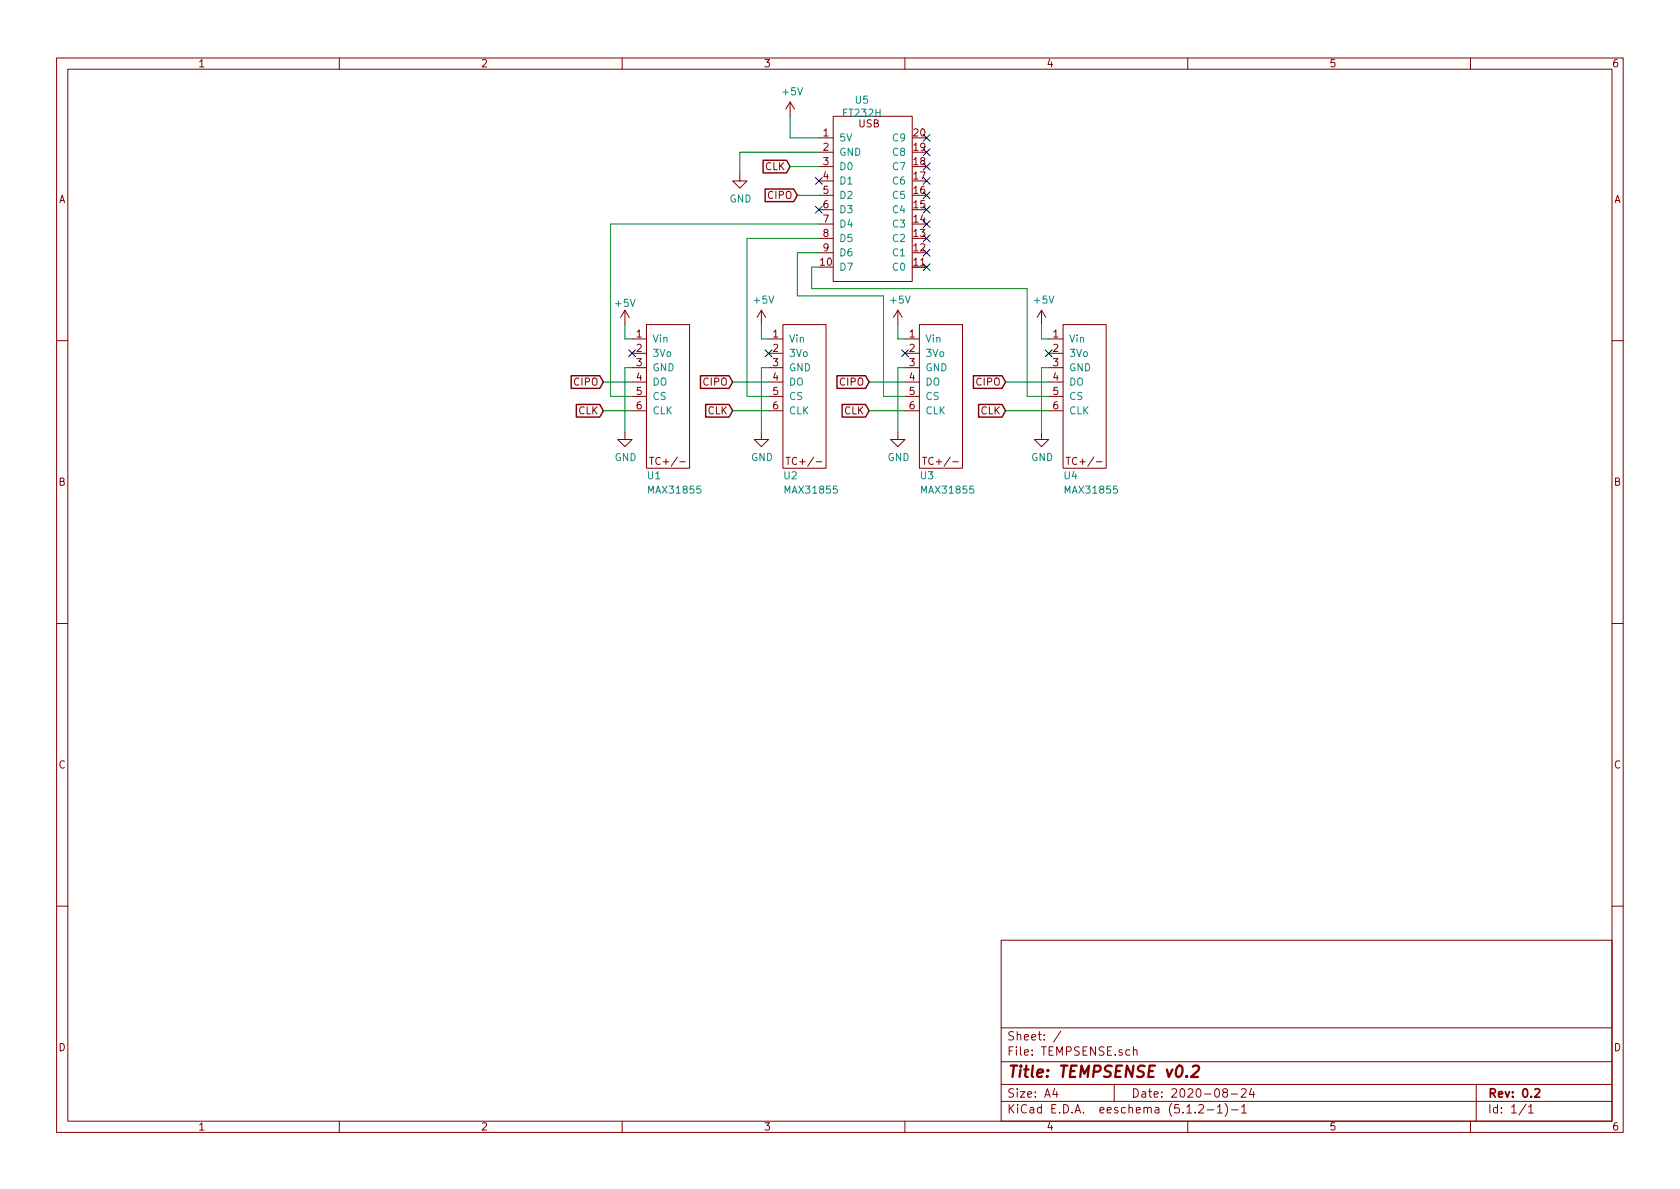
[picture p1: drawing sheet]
EESchema Schematic File Version 4
LIBS:TEMPSENSE-cache
EELAYER 29 0
EELAYER END
$Descr A4 11693 8268
encoding utf-8
Sheet 1 1
Title "TEMPSENSE v0.2"
Date "2020-08-24"
Rev "0.2"
Comp ""
Comment1 ""
Comment2 ""
Comment3 ""
Comment4 ""
$EndDescr
$Comp
L TEMPSENSE:MAX31855 U1
U 1 1
P 4400 2200
F 0 "U1" H 4500 1100 50  0000 L CNN
F 1 "MAX31855" H 4500 1000 50  0000 L CNN
F 2 "TEMPSENSE:Max-31855-board" H 4400 2200 50  0001 C CNN
F 3 "" H 4400 2200 50  0001 C CNN
	1    4400 2200
	1    0    0    -1  
$EndComp
$Comp
L TEMPSENSE:MAX31855 U2
U 1 1
P 5350 2200
F 0 "U2" H 5450 1100 50  0000 L CNN
F 1 "MAX31855" H 5450 1000 50  0000 L CNN
F 2 "TEMPSENSE:Max-31855-board" H 5350 2200 50  0001 C CNN
F 3 "" H 5350 2200 50  0001 C CNN
	1    5350 2200
	1    0    0    -1  
$EndComp
$Comp
L TEMPSENSE:MAX31855 U3
U 1 1
P 6300 2200
F 0 "U3" H 6400 1100 50  0000 L CNN
F 1 "MAX31855" H 6400 1000 50  0000 L CNN
F 2 "TEMPSENSE:Max-31855-board" H 6300 2200 50  0001 C CNN
F 3 "" H 6300 2200 50  0001 C CNN
	1    6300 2200
	1    0    0    -1  
$EndComp
$Comp
L TEMPSENSE:MAX31855 U4
U 1 1
P 7300 2200
F 0 "U4" H 7400 1100 50  0000 L CNN
F 1 "MAX31855" H 7400 1000 50  0000 L CNN
F 2 "TEMPSENSE:Max-31855-board" H 7300 2200 50  0001 C CNN
F 3 "" H 7300 2200 50  0001 C CNN
	1    7300 2200
	1    0    0    -1  
$EndComp
$Comp
L TEMPSENSE:FT232H U5
U 1 1
P 6000 800
F 0 "U5" H 6000 915 50  0000 C CNN
F 1 "FT232H" H 6000 824 50  0000 C CNN
F 2 "TEMPSENSE:FT232H-socket" H 6000 800 50  0001 C CNN
F 3 "" H 6000 800 50  0001 C CNN
	1    6000 800 
	1    0    0    -1  
$EndComp
Wire Wire Line
	5700 1550 4250 1550
Wire Wire Line
	5700 1650 5200 1650
Wire Wire Line
	5700 1750 5550 1750
Wire Wire Line
	5700 1850 5650 1850
Wire Wire Line
	5350 2750 5200 2750
Wire Wire Line
	4400 2750 4250 2750
$Comp
L power:GND #PWR0101
U 1 1
P 6250 3000
F 0 "#PWR0101" H 6250 2750 50  0001 C CNN
F 1 "GND" H 6255 2827 50  0000 C CNN
F 2 "" H 6250 3000 50  0001 C CNN
F 3 "" H 6250 3000 50  0001 C CNN
	1    6250 3000
	1    0    0    -1  
$EndComp
$Comp
L power:GND #PWR0102
U 1 1
P 7250 3000
F 0 "#PWR0102" H 7250 2750 50  0001 C CNN
F 1 "GND" H 7255 2827 50  0000 C CNN
F 2 "" H 7250 3000 50  0001 C CNN
F 3 "" H 7250 3000 50  0001 C CNN
	1    7250 3000
	1    0    0    -1  
$EndComp
$Comp
L power:GND #PWR0103
U 1 1
P 5300 3000
F 0 "#PWR0103" H 5300 2750 50  0001 C CNN
F 1 "GND" H 5305 2827 50  0000 C CNN
F 2 "" H 5300 3000 50  0001 C CNN
F 3 "" H 5300 3000 50  0001 C CNN
	1    5300 3000
	1    0    0    -1  
$EndComp
$Comp
L power:GND #PWR0104
U 1 1
P 4350 3000
F 0 "#PWR0104" H 4350 2750 50  0001 C CNN
F 1 "GND" H 4355 2827 50  0000 C CNN
F 2 "" H 4350 3000 50  0001 C CNN
F 3 "" H 4350 3000 50  0001 C CNN
	1    4350 3000
	1    0    0    -1  
$EndComp
$Comp
L power:GND #PWR0105
U 1 1
P 5150 1200
F 0 "#PWR0105" H 5150 950 50  0001 C CNN
F 1 "GND" H 5155 1027 50  0000 C CNN
F 2 "" H 5150 1200 50  0001 C CNN
F 3 "" H 5150 1200 50  0001 C CNN
	1    5150 1200
	1    0    0    -1  
$EndComp
Wire Wire Line
	5700 1050 5150 1050
Wire Wire Line
	5150 1050 5150 1200
Wire Wire Line
	4400 2550 4350 2550
Wire Wire Line
	5350 2550 5300 2550
Wire Wire Line
	6300 2550 6250 2550
Wire Wire Line
	7300 2550 7250 2550
$Comp
L power:+5V #PWR0106
U 1 1
P 5500 800
F 0 "#PWR0106" H 5500 650 50  0001 C CNN
F 1 "+5V" H 5515 973 50  0000 C CNN
F 2 "" H 5500 800 50  0001 C CNN
F 3 "" H 5500 800 50  0001 C CNN
	1    5500 800 
	1    0    0    -1  
$EndComp
$Comp
L power:+5V #PWR0107
U 1 1
P 4350 2250
F 0 "#PWR0107" H 4350 2100 50  0001 C CNN
F 1 "+5V" H 4350 2400 50  0000 C CNN
F 2 "" H 4350 2250 50  0001 C CNN
F 3 "" H 4350 2250 50  0001 C CNN
	1    4350 2250
	1    0    0    -1  
$EndComp
$Comp
L power:+5V #PWR0108
U 1 1
P 5300 2250
F 0 "#PWR0108" H 5300 2100 50  0001 C CNN
F 1 "+5V" H 5315 2423 50  0000 C CNN
F 2 "" H 5300 2250 50  0001 C CNN
F 3 "" H 5300 2250 50  0001 C CNN
	1    5300 2250
	1    0    0    -1  
$EndComp
$Comp
L power:+5V #PWR0109
U 1 1
P 6250 2250
F 0 "#PWR0109" H 6250 2100 50  0001 C CNN
F 1 "+5V" H 6265 2423 50  0000 C CNN
F 2 "" H 6250 2250 50  0001 C CNN
F 3 "" H 6250 2250 50  0001 C CNN
	1    6250 2250
	1    0    0    -1  
$EndComp
$Comp
L power:+5V #PWR0110
U 1 1
P 7250 2250
F 0 "#PWR0110" H 7250 2100 50  0001 C CNN
F 1 "+5V" H 7265 2423 50  0000 C CNN
F 2 "" H 7250 2250 50  0001 C CNN
F 3 "" H 7250 2250 50  0001 C CNN
	1    7250 2250
	1    0    0    -1  
$EndComp
Wire Wire Line
	5700 950  5500 950 
Wire Wire Line
	5500 950  5500 800 
Wire Wire Line
	4400 2350 4350 2350
Wire Wire Line
	5350 2350 5300 2350
Wire Wire Line
	6300 2350 6250 2350
Wire Wire Line
	7300 2350 7250 2350
NoConn ~ 7300 2450
NoConn ~ 6300 2450
NoConn ~ 5350 2450
NoConn ~ 4400 2450
Text GLabel 5500 1150 0    50   Input ~ 0
CLK
Text GLabel 4200 2850 0    50   Input ~ 0
CLK
Text GLabel 5100 2850 0    50   Input ~ 0
CLK
Text GLabel 6050 2850 0    50   Input ~ 0
CLK
Text GLabel 7000 2850 0    50   Input ~ 0
CLK
Wire Wire Line
	5700 1150 5500 1150
Text GLabel 5550 1350 0    50   Input ~ 0
CIPO
Wire Wire Line
	5700 1350 5550 1350
Text GLabel 4200 2650 0    50   Input ~ 0
CIPO
Text GLabel 5100 2650 0    50   Input ~ 0
CIPO
Text GLabel 6050 2650 0    50   Input ~ 0
CIPO
Text GLabel 7000 2650 0    50   Input ~ 0
CIPO
NoConn ~ 5700 1250
NoConn ~ 5700 1450
NoConn ~ 6450 950 
NoConn ~ 6450 1050
NoConn ~ 6450 1150
NoConn ~ 6450 1250
NoConn ~ 6450 1350
NoConn ~ 6450 1450
NoConn ~ 6450 1550
NoConn ~ 6450 1650
NoConn ~ 6450 1750
NoConn ~ 6450 1850
Wire Wire Line
	4350 2550 4350 3000
Wire Wire Line
	4350 2250 4350 2350
Wire Wire Line
	4250 2750 4250 1550
Wire Wire Line
	4200 2850 4400 2850
Wire Wire Line
	4200 2650 4400 2650
Wire Wire Line
	5300 2350 5300 2250
Wire Wire Line
	7250 2550 7250 3000
Wire Wire Line
	6250 3000 6250 2550
Wire Wire Line
	5300 3000 5300 2550
Wire Wire Line
	7250 2250 7250 2350
Wire Wire Line
	6250 2350 6250 2250
Wire Wire Line
	5200 1650 5200 2750
Wire Wire Line
	6150 2050 6150 2750
Wire Wire Line
	6150 2750 6300 2750
Wire Wire Line
	7150 2000 7150 2750
Wire Wire Line
	7150 2750 7300 2750
Wire Wire Line
	7000 2650 7300 2650
Wire Wire Line
	6050 2650 6300 2650
Wire Wire Line
	5100 2650 5350 2650
Wire Wire Line
	7000 2850 7300 2850
Wire Wire Line
	6050 2850 6300 2850
Wire Wire Line
	5100 2850 5350 2850
Wire Wire Line
	5650 1850 5650 2000
Wire Wire Line
	5650 2000 7150 2000
Wire Wire Line
	5550 1750 5550 2050
Wire Wire Line
	5550 2050 6150 2050
$EndSCHEMATC
